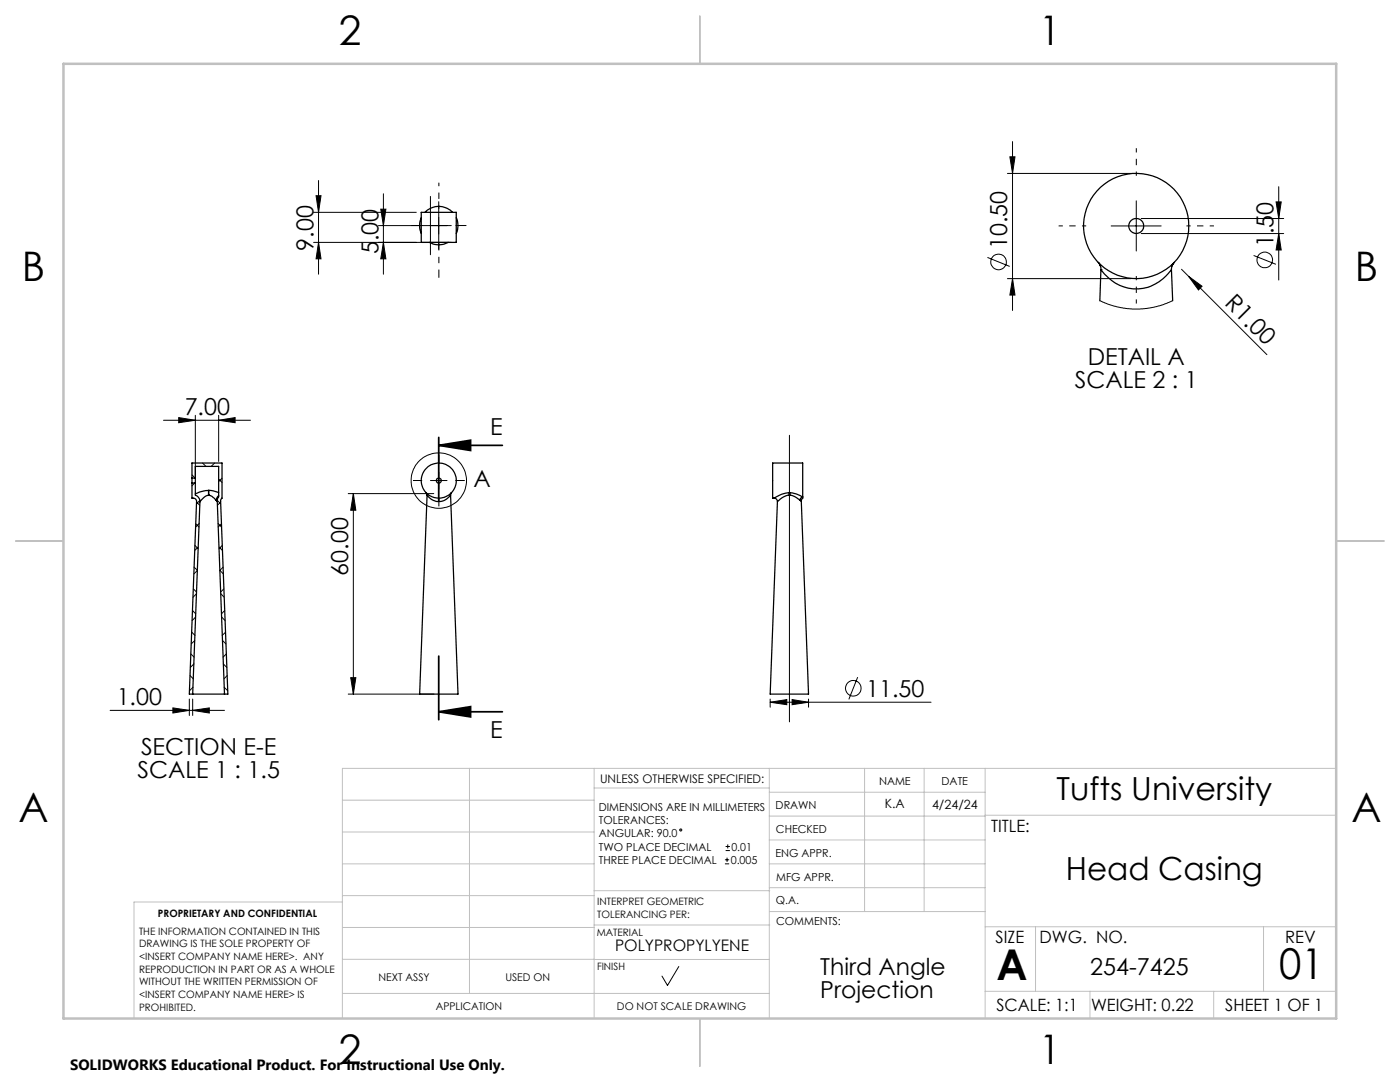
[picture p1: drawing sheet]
<svg xmlns="http://www.w3.org/2000/svg" width="279mm" height="216mm" viewBox="0 0 279 216" stroke-linecap="round" stroke-linejoin="round" font-family="sans-serif">
<g fill="none" stroke="#000" stroke-width=".25">
<path d="M84.1 42.4h7v6h-7zM84.1 43.5a4 4 0 0 0 0 3.1M84.8 42.4a3.8 3.8 0 0 1 5.5 0M85.7 48.4a3.9 3.9 0 0 0 3.8 0M91.1 43.5a3.6 3.6 0 0 1 0 3.1M219.2 52.4a1.86 1.86 0 0 1 .5 1.4M219.3 52.4l.3 .6M219.7 53.8a8.4 8.4 0 0 0 14.1 0M219.7 53.8h.1M219.7 53.8l-.2 6.2M233.8 53.8l.2 6.2M233.9 53l-.1 .8"/>
<path d="M234.3 52.4l-.4 .6M234.4 52.4l-.5 .6M38.3 95.4v-3h6v7l-.3 .6 1.5 38.5h-.7M38.3 96.4v3a.7 .7 0 0 1 .9 .7l-1.4 38.4h.7M38.3 95.4v1M38.3 95.4h.7M38.3 96.4h.7M39 96.4v2.4a1.42 1.42 0 0 1 .9 1.3M39 95.4v-2.3h4.6v6l-.2 .9M39 95.4v1M41.6 98.8a3.5 3.5 0 0 0-1.7 1.3M41.6 98.8h.1"/>
<path d="M41.6 98.8l.7 .3 .8 .7M41.6 97.9l-1.8 .3-.8 .3M41.6 97.9v.9M41.6 97.9h.9l1.1 .4M41.6 97.9h.1M43.1 99.8l.3 .2M43.4 100l1.4 38.5M43.6 98.9l-.2 .3-.3 .6M85.2 98.5l-.1-.1 .1 .4M85.2 98.8a2.8 2.8 0 0 0 4.7 0M85.2 98.8l-1.5 39.7h7.7l-1.5-39.7M85.2 98.8h.1"/>
<path d="M90 98.5l-.1 .3M90.1 98.4l-.1 .1M90.1 98.3l-.1 .2M157.6 98.8h.1M157.6 98.8a3.4 3.4 0 0 1 2 1M157.6 98.3l1.3 .3 1.3 .6M157.6 98.3h.1M157.6 98.3v.5M157.6 98.8a4 4 0 0 0-2.4 1.3M157.6 98.3a7.1 7.1 0 0 0-3.1 1.1M159.6 99.8l.3 .2M159.9 100l1.5 38.5h-7.7l1.5-38.4"/>
<path d="M160.2 99.2v-6.8h-6v7a.72 .72 0 0 1 1 .7M160.2 99.2l-.3 .8M160.2 99.2l-.5 .3-.1 .3M39.9 100.1l-1.4 38.4M38.5 138.5h6.3"/>
<circle cx="226.8" cy="45.1" r="10.5"/>
<circle cx="226.8" cy="45.1" r="1.5"/>
<circle cx="87.5" cy="95.9" r="3.5"/>
<circle cx="87.6" cy="95.9" r=".5"/>
</g>
<g fill="none" stroke="#000" stroke-width=".2">
<path d="M63.1 39.1h1l-.5 3.3zM63.6 36v18.7M76.5 38.7v16M85.9 39.2v11.6M201 34.6h24.7M201.5 31.3h1.1l-.5 3.3zM202.1 28.3v33.6M255.2 37.3v18.6M62.6 48.4h27.5M62.6 42.4h20.5M63.6 48.4l.5 3.2h-1zM75.5 45h14.6"/>
<path d="M76 41.7h1l-.5 3.3zM76.5 48.4l.5 3.2h-1zM87.6 40.3v9.5M197.1 51.4l4.4 1.8M201 55.6h24.7M202.1 55.6l.5 3.3h-1.1zM221.8 45.1h9.9M226.8 40.1v10M227.8 46.6h28.4M227.8 43.6h28.4M235.8 53.7l1.4 1.4M237.2 55.1l2.7 2-.7 .8z"/>
<path d="M237.2 55.1l15.6 15.7M250.2 51l4.4 1.7M254.7 40.3h1l-.5 3.3zM255.2 46.6l.5 3.3h-1zM219.5 60l2.9 1.1 3.5 .6 2.2-.1 2.2-.3 2-.6 1.7-.7M32.6 83.9h17.4M35.7 83.3l3.3 .6-3.3 .4zM38.3 99.2l.2 .2M38.3 92.4v.1M38.8 96.4l-.5 .5M39 82.9l-.1 12.5-.6-.6M39.9 99.8l-.7 .7"/>
<path d="M40.4 92.4l.7 .7M42.8 92.4l-.6 .7M43.4 99.8l.6 .7M43.6 83.9l3.3-.6v1zM43.6 95.6l.7 .7M43.6 82.9v9.2M44.3 95.4l-.7 .7M69.5 98.5h17.1M70.5 98.5l.5 3.3h-1zM70.5 98.5v40M85.9 95.9h3.3M87.6 94.2v3.4"/>
<path d="M157.6 86.9v57.1M38.6 117.5l.6 .6M38.7 113.2l.7 .6-.7 .7M38.9 108.8l.6 .7M39.1 104.5l.6 .7M39.2 118.5l-.7 .7M39.2 100.2l.7 .6M39.6 109.1l-.7 .7M39.8 104.5l-.7 .7M43.5 104.5l.7 .7M43.7 109.1l.7 .7M44 100.2l-.6 .6"/>
<path d="M44.1 118.5l.6 .7M44.2 104.5l-.7 .7M44.3 108.8l-.6 .7M44.5 113.2l-.6 .6 .7 .7M44.7 117.5l-.7 .6M37.8 139.5v3.3M37.9 134.8l.7 .7M38.1 130.5l.6 .6M38.3 126.2l.6 .6M38.4 121.8l.7 .7M38.5 139.5v3.3M38.5 137.1l-.7 .7"/>
<path d="M38.7 132.5l-.7 .7M38.9 127.8l-.7 .7M39.1 123.1l-.8 .7M44.2 123.1l.7 .7M44.4 127.8l.7 .7M44.6 132.5l.7 .7M44.7 137.1l.7 .7M44.8 121.8l-.6 .7M45 126.2l-.7 .6M45.2 130.5l-.7 .6M45.3 134.8l-.6 .7M69.5 138.5h17.1"/>
<path d="M70 135.2h1l-.5 3.3zM153.7 139.5v1.6M158.1 139.6l3.3 .5-3.3 .5zM161.4 139.5v1.6M171.2 135.1l-1.8 4.5M22 141.7h22.8M34.5 141.3l3.3 .4-3.3 .6zM38.5 141.7l3.3-.4v1zM153.7 140.1l3.3-.5v1zM153.7 140.1h32.1M144.7 172.4h.8M144.7 171.6h.8"/>
<path d="M144.8 169.7h.9M144.8 168.9h.9M145.1 171.1v.9M145.2 168.5v.8M135.5 192.9l-2.3 3.7-1.1-1.8"/>
<circle cx="199.3" cy="52.2" r="1.55"/>
<circle cx="252.4" cy="51.9" r="1.55"/>
<circle cx="87.6" cy="95.9" r="5.5"/>
<circle cx="170.3" cy="137.3" r="1.55"/>
<circle cx="135.9" cy="165.6" r=".2"/>
</g>
<path d="M87.6 88.9l6.3-1.1v2.1zM87.6 88.9h12.7M87.6 87.3v12.7M87.6 130.9v12.7M87.6 142l6.3-1v2.1zM87.6 142h12.7" fill="none" stroke="#000" stroke-width=".35"/>
<path d="M84.3 45h-2.2M90.9 45h2.2M84.3 95.9h-1.9M87.6 92.5v-1.8M87.6 99.2v1.8M90.9 95.9h1.9" fill="none" stroke="#000" stroke-width=".2" stroke-dasharray="15.2 1.3 1.3 1.3" stroke-linecap="butt"/>
<path d="M226.8 35.1v-5.5M216.8 45.1h-5.5M226.8 55.1v5.5M236.8 45.1h5.5" fill="none" stroke="#000" stroke-width=".2" stroke-dasharray="15.2 1.3 1.3 1.3" stroke-dashoffset="14.4" stroke-linecap="butt"/>
<path d="M87.6 41.7v-5.3" fill="none" stroke="#000" stroke-width=".2" stroke-dasharray="15.2 1.3 1.3 1.3" stroke-dashoffset="14.5" stroke-linecap="butt"/>
<path d="M87.6 48.3v7.1" fill="none" stroke="#000" stroke-width=".2" stroke-dasharray="15.2 1.3 1.3 1.3" stroke-dashoffset="13.6" stroke-linecap="butt"/>
<g fill="none" stroke="#c0c0c0" stroke-width=".2">
<path d="M68.3 159.7h50.3M93.7 153.3v44.9M118.6 153.3v49.9M118.6 157.2h34.9M153.5 153.3v49.9M153.5 158.1h43.1M172.5 153.3v28.6M184.4 153.3v28.6M196.6 153.3v49.9M266.7 153.3h-198.4v49.9M68.3 178.7h50.3M68.3 172.4h50.3"/>
<path d="M68.3 166h50.3M68.3 180h-41.6v23.2M118.6 177.7h35M153.5 167.6h43.1M153.5 162.8h43.1M153.5 172.4h43.1M153.5 177.1h43.1M196.6 162.7h70.1M68.3 198.2h85.2M68.3 191.4l85.2 .1M68.3 185.1h50.3M118.6 184.6h35"/>
<path d="M153.6 181.9h43M196.6 197.8h70.1M196.6 184.9h70.1M206.7 184.9v12.9M217.5 197.8v5.4M242.2 197.8v5.4M252.2 184.9v12.9"/>
</g>
<path d="M139.7 3.2v9.5M3.1 107.9h9.6M266.7 107.9h9.5M139.7 203.2v9.6" fill="none" stroke="#c0c0c0" stroke-width=".25"/>
<path d="M12.7 12.7h254v190.5h-254z" fill="none" stroke="#c0c0c0" stroke-width=".5"/>
<g fill="#000">
<path d="M237.2 55.1l2.7 2-.7 .8z"/>
<path d="M202.1 55.6l.5 3.3h-1.1zM201.5 31.3h1.1l-.5 3.3zM255.2 46.6l.5 3.3h-1zM254.7 40.3h1l-.5 3.3z"/>
<path d="M70.5 98.5l.5 3.3h-1zM70 135.2h1l-.5 3.3zM76 41.7h1l-.5 3.3zM76.5 48.4l.5 3.2h-1zM63.1 39.1h1l-.5 3.3zM63.6 48.4l.5 3.2h-1z"/>
<path d="M87.6 88.9l6.3-1.1v2.1zM87.6 142l6.3-1v2.1z"/>
<path d="M153.7 140.1l3.3-.5v1zM158.1 139.6l3.3 .5-3.3 .5zM34.5 141.3l3.3 .4-3.3 .6zM38.5 141.7l3.3-.4v1zM35.7 83.3l3.3 .6-3.3 .4zM43.6 83.9l3.3-.6v1z"/>
</g>
<g font-size="8.5">
<text x="198.9" y="195.5">A</text>
<text x="255.3" y="195.4">01</text>
</g>
<g font-size="8.1">
<text x="67.6" y="8.9">2</text>
<text x="207.3" y="8.9">1</text>
<text x="4.4" y="56.1">B</text>
<text x="270.4" y="56.1">B</text>
<text x="3.7" y="164.1">A</text>
<text x="269.7" y="164.1">A</text>
<text x="67.6" y="212.4">2</text>
<text x="207.3" y="212.4">1</text>
</g>
<g font-size="6.3">
<text x="210.8" y="159.6">Tufts University</text>
<text x="212.7" y="175.6">Head Casing</text>
</g>
<g font-size="4.7">
<text x="62.6" y="50" transform="rotate(-90 62.6 50)">9.00</text>
<text x="75.5" y="50.8" transform="rotate(-90 75.5 50.8)">5.00</text>
<text x="201" y="49.7" transform="rotate(-90 201 49.7)">10.50</text>
<text x="254.1" y="49.3" transform="rotate(-90 254.1 49.3)">1.50</text>
<text x="244.2" y="60.7" transform="rotate(45 244.2 60.7)">R1.00</text>
<text x="214.5" y="77.4">SCALE 2 : 1</text>
<text x="217.1" y="72.9">DETAIL A</text>
<text x="36.9" y="82.8">7.00</text>
<text x="97.8" y="86.8">E</text>
<text x="94.5" y="97.2">A</text>
<text x="69.5" y="114.9" transform="rotate(-90 69.5 114.9)">60.00</text>
<text x="23.3" y="140.7">1.00</text>
<text x="172.9" y="139">11.50</text>
<text x="97.8" y="147.4">E</text>
<text x="27.4" y="155.2">SCALE 1 : 1.5</text>
<text x="28.1" y="150.7">SECTION E-E</text>
<text x="163.7" y="194.6">Third Angle</text>
<text x="217.6" y="194.6">254-7425</text>
<text x="163.7" y="199.2">Projection</text>
</g>
<g font-size="3.4">
<text x="197.8" y="166">TITLE:</text>
<text x="198.7" y="188.1">SIZE</text>
<text x="207.5" y="188.1">DWG. NO.</text>
<text x="256.5" y="188.2">REV</text>
<text x="198.8" y="201.7">SCALE: 1:1</text>
<text x="217.7" y="201.8">WEIGHT: 0.22</text>
<text x="244.5" y="201.7">SHEET 1 OF 1</text>
</g>
<text font-size="3.2" x="122.7" y="189.8">POLYPROPYLYENE</text>
<text font-size="3" x="14" y="213.5">SOLIDWORKS Educational Product. For Instructional Use Only.</text>
<g font-size="2.5">
<text x="176.6" y="161.3">K.A</text>
<text x="186" y="161.4">4/24/24</text>
</g>
<text font-size="2.4" x="119.8" y="156.2">UNLESS OTHERWISE SPECIFIED:</text>
<g font-size="2.2">
<text x="119.5" y="161.8">DIMENSIONS ARE IN MILLIMETERS</text>
<text x="154.8" y="161.4">DRAWN</text>
<text x="175.4" y="156.6">NAME</text>
<text x="187.9" y="156.7">DATE</text>
<text x="119.5" y="164.4">TOLERANCES:</text>
<text x="119.5" y="167.1">ANGULAR: 90.0</text>
<text x="154.9" y="166.3">CHECKED</text>
<text x="119.5" y="172.4">THREE PLACE DECIMAL</text>
<text x="119.5" y="169.7">TWO PLACE DECIMAL</text>
<text x="145.8" y="172.4">0.005</text>
<text x="146" y="169.7">0.01</text>
<text x="154.8" y="170.9">ENG APPR.</text>
<text x="154.9" y="175.7">MFG APPR.</text>
<text x="154.9" y="180.4">Q.A.</text>
<text x="154.9" y="184.6">COMMENTS:</text>
</g>
<g font-size="2.1">
<text x="75.5" y="195.7">NEXT ASSY</text>
<text x="100.9" y="195.7">USED ON</text>
<text x="86.9" y="201.5">APPLICATION</text>
<text x="123.1" y="201.6">DO NOT SCALE DRAWING</text>
</g>
<g font-size="2">
<text x="31.5" y="182.9">PROPRIETARY AND CONFIDENTIAL</text>
<text x="119.2" y="180.6">INTERPRET GEOMETRIC</text>
<text x="119.2" y="183.1">TOLERANCING PER:</text>
<text x="27.8" y="186.5">THE INFORMATION CONTAINED IN THIS</text>
<text x="27.8" y="189">DRAWING IS THE SOLE PROPERTY OF</text>
<text x="27.8" y="191.6">&lt;INSERT COMPANY NAME HERE&gt;. ANY</text>
<text x="119.1" y="186.7">MATERIAL</text>
<text x="27.8" y="194.1">REPRODUCTION IN PART OR AS A WHOLE</text>
<text x="27.8" y="196.6">WITHOUT THE WRITTEN PERMISSION OF</text>
<text x="119.1" y="193.5">FINISH</text>
<text x="27.8" y="199.1">&lt;INSERT COMPANY NAME HERE&gt; IS</text>
<text x="27.8" y="201.7">PROHIBITED.</text>
</g>
</svg>
